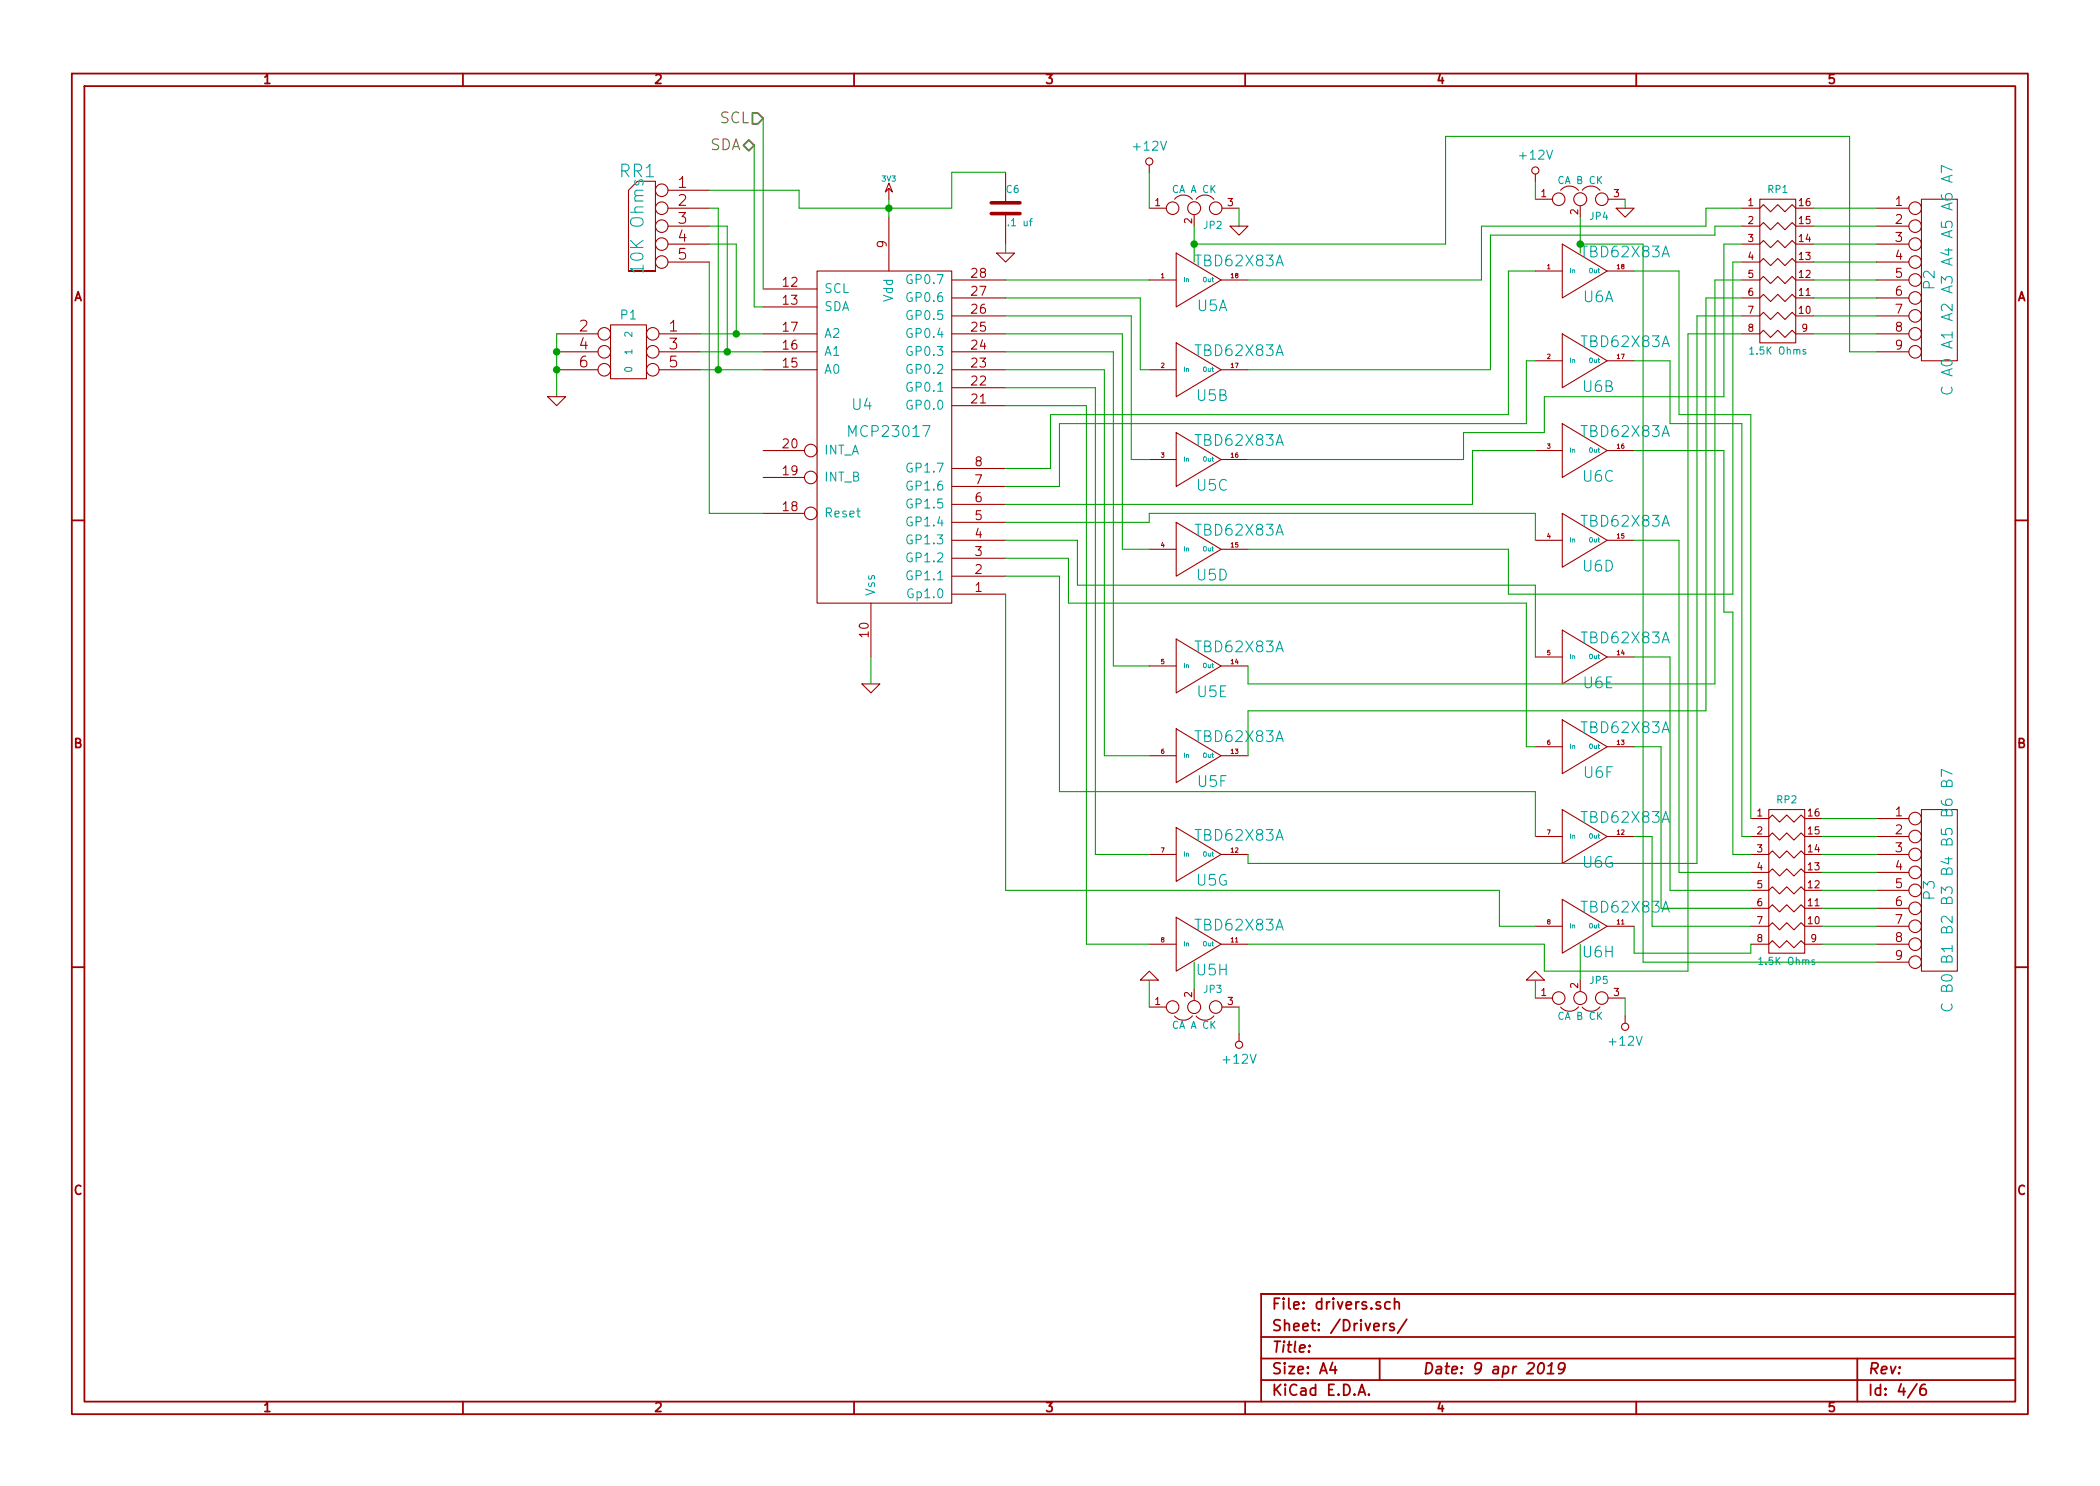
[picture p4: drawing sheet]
EESchema Schematic File Version 2
LIBS:power
LIBS:device
LIBS:transistors
LIBS:conn
LIBS:linear
LIBS:regul
LIBS:74xx
LIBS:cmos4000
LIBS:adc-dac
LIBS:memory
LIBS:xilinx
LIBS:special
LIBS:microcontrollers
LIBS:dsp
LIBS:microchip
LIBS:analog_switches
LIBS:motorola
LIBS:texas
LIBS:intel
LIBS:audio
LIBS:interface
LIBS:digital-audio
LIBS:philips
LIBS:display
LIBS:cypress
LIBS:siliconi
LIBS:opto
LIBS:atmel
LIBS:contrib
LIBS:valves
LIBS:esp32_devboards
LIBS:smalljumper
LIBS:sn65hvd233-ht
LIBS:lm2574n-5
LIBS:MCP23xxx
LIBS:tbd62x83a
LIBS:tc442x
LIBS:mct6h
LIBS:bridge
LIBS:ESP32-HalfSiding-cache
EELAYER 27 0
EELAYER END
$Descr A4 11693 8268
encoding utf-8
Sheet 4 6
Title ""
Date "9 apr 2019"
Rev ""
Comp ""
Comment1 ""
Comment2 ""
Comment3 ""
Comment4 ""
$EndDescr
$Comp
L MCP23017 U4
U 1 1
P 4950 2400
F 0 "U4" H 4800 2550 60  0000 C CNN
F 1 "MCP23017" H 4950 2400 60  0000 C CNN
F 2 "~" H 4950 2400 60  0000 C CNN
F 3 "~" H 4950 2400 60  0000 C CNN
	1    4950 2400
	1    0    0    -1  
$EndComp
$Comp
L TBD62X83A U5
U 1 1
P 6650 1550
F 0 "U5" H 6750 1400 60  0000 C CNN
F 1 "TBD62X83A" H 6900 1650 60  0000 C CNN
F 2 "" H 6650 1550 60  0000 C CNN
F 3 "" H 6650 1550 60  0000 C CNN
	1    6650 1550
	1    0    0    -1  
$EndComp
$Comp
L TBD62X83A U5
U 2 1
P 6650 2050
F 0 "U5" H 6750 1900 60  0000 C CNN
F 1 "TBD62X83A" H 6900 2150 60  0000 C CNN
F 2 "" H 6650 2050 60  0000 C CNN
F 3 "" H 6650 2050 60  0000 C CNN
	2    6650 2050
	1    0    0    -1  
$EndComp
$Comp
L TBD62X83A U5
U 3 1
P 6650 2550
F 0 "U5" H 6750 2400 60  0000 C CNN
F 1 "TBD62X83A" H 6900 2650 60  0000 C CNN
F 2 "" H 6650 2550 60  0000 C CNN
F 3 "" H 6650 2550 60  0000 C CNN
	3    6650 2550
	1    0    0    -1  
$EndComp
$Comp
L TBD62X83A U5
U 4 1
P 6650 3050
F 0 "U5" H 6750 2900 60  0000 C CNN
F 1 "TBD62X83A" H 6900 3150 60  0000 C CNN
F 2 "" H 6650 3050 60  0000 C CNN
F 3 "" H 6650 3050 60  0000 C CNN
	4    6650 3050
	1    0    0    -1  
$EndComp
$Comp
L TBD62X83A U5
U 5 1
P 6650 3700
F 0 "U5" H 6750 3550 60  0000 C CNN
F 1 "TBD62X83A" H 6900 3800 60  0000 C CNN
F 2 "" H 6650 3700 60  0000 C CNN
F 3 "" H 6650 3700 60  0000 C CNN
	5    6650 3700
	1    0    0    -1  
$EndComp
$Comp
L TBD62X83A U5
U 6 1
P 6650 4200
F 0 "U5" H 6750 4050 60  0000 C CNN
F 1 "TBD62X83A" H 6900 4300 60  0000 C CNN
F 2 "" H 6650 4200 60  0000 C CNN
F 3 "" H 6650 4200 60  0000 C CNN
	6    6650 4200
	1    0    0    -1  
$EndComp
$Comp
L TBD62X83A U5
U 7 1
P 6650 4750
F 0 "U5" H 6750 4600 60  0000 C CNN
F 1 "TBD62X83A" H 6900 4850 60  0000 C CNN
F 2 "" H 6650 4750 60  0000 C CNN
F 3 "" H 6650 4750 60  0000 C CNN
	7    6650 4750
	1    0    0    -1  
$EndComp
$Comp
L TBD62X83A U5
U 8 1
P 6650 5250
F 0 "U5" H 6750 5100 60  0000 C CNN
F 1 "TBD62X83A" H 6900 5350 60  0000 C CNN
F 2 "" H 6650 5250 60  0000 C CNN
F 3 "" H 6650 5250 60  0000 C CNN
	8    6650 5250
	1    0    0    -1  
$EndComp
$Comp
L TBD62X83A U6
U 1 1
P 8800 1500
F 0 "U6" H 8900 1350 60  0000 C CNN
F 1 "TBD62X83A" H 9050 1600 60  0000 C CNN
F 2 "" H 8800 1500 60  0000 C CNN
F 3 "" H 8800 1500 60  0000 C CNN
	1    8800 1500
	1    0    0    -1  
$EndComp
$Comp
L TBD62X83A U6
U 2 1
P 8800 2000
F 0 "U6" H 8900 1850 60  0000 C CNN
F 1 "TBD62X83A" H 9050 2100 60  0000 C CNN
F 2 "" H 8800 2000 60  0000 C CNN
F 3 "" H 8800 2000 60  0000 C CNN
	2    8800 2000
	1    0    0    -1  
$EndComp
$Comp
L TBD62X83A U6
U 3 1
P 8800 2500
F 0 "U6" H 8900 2350 60  0000 C CNN
F 1 "TBD62X83A" H 9050 2600 60  0000 C CNN
F 2 "" H 8800 2500 60  0000 C CNN
F 3 "" H 8800 2500 60  0000 C CNN
	3    8800 2500
	1    0    0    -1  
$EndComp
$Comp
L TBD62X83A U6
U 4 1
P 8800 3000
F 0 "U6" H 8900 2850 60  0000 C CNN
F 1 "TBD62X83A" H 9050 3100 60  0000 C CNN
F 2 "" H 8800 3000 60  0000 C CNN
F 3 "" H 8800 3000 60  0000 C CNN
	4    8800 3000
	1    0    0    -1  
$EndComp
$Comp
L TBD62X83A U6
U 5 1
P 8800 3650
F 0 "U6" H 8900 3500 60  0000 C CNN
F 1 "TBD62X83A" H 9050 3750 60  0000 C CNN
F 2 "" H 8800 3650 60  0000 C CNN
F 3 "" H 8800 3650 60  0000 C CNN
	5    8800 3650
	1    0    0    -1  
$EndComp
$Comp
L TBD62X83A U6
U 6 1
P 8800 4150
F 0 "U6" H 8900 4000 60  0000 C CNN
F 1 "TBD62X83A" H 9050 4250 60  0000 C CNN
F 2 "" H 8800 4150 60  0000 C CNN
F 3 "" H 8800 4150 60  0000 C CNN
	6    8800 4150
	1    0    0    -1  
$EndComp
$Comp
L TBD62X83A U6
U 7 1
P 8800 4650
F 0 "U6" H 8900 4500 60  0000 C CNN
F 1 "TBD62X83A" H 9050 4750 60  0000 C CNN
F 2 "" H 8800 4650 60  0000 C CNN
F 3 "" H 8800 4650 60  0000 C CNN
	7    8800 4650
	1    0    0    -1  
$EndComp
$Comp
L TBD62X83A U6
U 8 1
P 8800 5150
F 0 "U6" H 8900 5000 60  0000 C CNN
F 1 "TBD62X83A" H 9050 5250 60  0000 C CNN
F 2 "" H 8800 5150 60  0000 C CNN
F 3 "" H 8800 5150 60  0000 C CNN
	8    8800 5150
	1    0    0    -1  
$EndComp
$Comp
L JUMPER3 JP2
U 1 1
P 6650 1150
F 0 "JP2" H 6700 1050 40  0000 L CNN
F 1 "CA A CK" H 6650 1250 40  0000 C CNN
F 2 "~" H 6650 1150 60  0000 C CNN
F 3 "~" H 6650 1150 60  0000 C CNN
	1    6650 1150
	1    0    0    -1  
$EndComp
$Comp
L JUMPER3 JP3
U 1 1
P 6650 5600
F 0 "JP3" H 6700 5500 40  0000 L CNN
F 1 "CA A CK" H 6650 5700 40  0000 C CNN
F 2 "~" H 6650 5600 60  0000 C CNN
F 3 "~" H 6650 5600 60  0000 C CNN
	1    6650 5600
	1    0    0    1   
$EndComp
$Comp
L JUMPER3 JP4
U 1 1
P 8800 1100
F 0 "JP4" H 8850 1000 40  0000 L CNN
F 1 "CA B CK" H 8800 1200 40  0000 C CNN
F 2 "~" H 8800 1100 60  0000 C CNN
F 3 "~" H 8800 1100 60  0000 C CNN
	1    8800 1100
	1    0    0    -1  
$EndComp
$Comp
L JUMPER3 JP5
U 1 1
P 8800 5550
F 0 "JP5" H 8850 5450 40  0000 L CNN
F 1 "CA B CK" H 8800 5650 40  0000 C CNN
F 2 "~" H 8800 5550 60  0000 C CNN
F 3 "~" H 8800 5550 60  0000 C CNN
	1    8800 5550
	1    0    0    1   
$EndComp
$Comp
L R_PACK8 RP1
U 1 1
P 9900 1500
F 0 "RP1" H 9900 1950 40  0000 C CNN
F 1 "1.5K Ohms" H 9900 1050 40  0000 C CNN
F 2 "~" H 9900 1500 60  0000 C CNN
F 3 "~" H 9900 1500 60  0000 C CNN
	1    9900 1500
	1    0    0    -1  
$EndComp
$Comp
L R_PACK8 RP2
U 1 1
P 9950 4900
F 0 "RP2" H 9950 5350 40  0000 C CNN
F 1 "1.5K Ohms" H 9950 4450 40  0000 C CNN
F 2 "~" H 9950 4900 60  0000 C CNN
F 3 "~" H 9950 4900 60  0000 C CNN
	1    9950 4900
	1    0    0    -1  
$EndComp
$Comp
L CONN_9 P2
U 1 1
P 10800 1550
F 0 "P2" V 10750 1550 60  0000 C CNN
F 1 "C A0 A1 A2 A3 A4 A5 A6 A7" V 10850 1550 60  0000 C CNN
F 2 "" H 10800 1550 60  0000 C CNN
F 3 "" H 10800 1550 60  0000 C CNN
	1    10800 1550
	1    0    0    -1  
$EndComp
$Comp
L CONN_9 P3
U 1 1
P 10800 4950
F 0 "P3" V 10750 4950 60  0000 C CNN
F 1 "C B0 B1 B2 B3 B4 B5 B6 B7" V 10850 4950 60  0000 C CNN
F 2 "" H 10800 4950 60  0000 C CNN
F 3 "" H 10800 4950 60  0000 C CNN
	1    10800 4950
	1    0    0    -1  
$EndComp
Wire Wire Line
	5600 1550 6400 1550
Wire Wire Line
	5600 1650 6350 1650
Wire Wire Line
	6350 1650 6350 2050
Wire Wire Line
	6350 2050 6400 2050
Wire Wire Line
	5600 1750 6300 1750
Wire Wire Line
	6300 1750 6300 2550
Wire Wire Line
	6300 2550 6400 2550
Wire Wire Line
	5600 1850 6250 1850
Wire Wire Line
	6250 1850 6250 3050
Wire Wire Line
	6250 3050 6400 3050
Wire Wire Line
	5600 1950 6200 1950
Wire Wire Line
	6200 1950 6200 3700
Wire Wire Line
	6200 3700 6400 3700
Wire Wire Line
	5600 2050 6150 2050
Wire Wire Line
	6150 2050 6150 4200
Wire Wire Line
	6150 4200 6400 4200
Wire Wire Line
	5600 2150 6100 2150
Wire Wire Line
	6100 2150 6100 4750
Wire Wire Line
	6100 4750 6400 4750
Wire Wire Line
	6400 5250 6050 5250
Wire Wire Line
	6050 5250 6050 2250
Wire Wire Line
	6050 2250 5600 2250
Wire Wire Line
	5600 2600 5850 2600
Wire Wire Line
	5850 2600 5850 2300
Wire Wire Line
	5850 2300 8400 2300
Wire Wire Line
	8400 2300 8400 1500
Wire Wire Line
	8400 1500 8550 1500
Wire Wire Line
	5600 2700 5900 2700
Wire Wire Line
	5900 2700 5900 2350
Wire Wire Line
	5900 2350 8500 2350
Wire Wire Line
	8500 2350 8500 2000
Wire Wire Line
	8500 2000 8550 2000
Wire Wire Line
	5600 2800 8200 2800
Wire Wire Line
	8200 2800 8200 2500
Wire Wire Line
	8200 2500 8550 2500
Wire Wire Line
	5600 2900 6400 2900
Wire Wire Line
	6400 2900 6400 2850
Wire Wire Line
	6400 2850 8550 2850
Wire Wire Line
	8550 2850 8550 3000
Wire Wire Line
	5600 3000 6000 3000
Wire Wire Line
	6000 3000 6000 3250
Wire Wire Line
	6000 3250 8550 3250
Wire Wire Line
	8550 3250 8550 3650
Wire Wire Line
	5600 3100 5950 3100
Wire Wire Line
	5950 3100 5950 3350
Wire Wire Line
	5950 3350 8500 3350
Wire Wire Line
	8500 3350 8500 4150
Wire Wire Line
	8500 4150 8550 4150
Wire Wire Line
	5600 3200 5900 3200
Wire Wire Line
	5900 3200 5900 4400
Wire Wire Line
	5900 4400 8550 4400
Wire Wire Line
	8550 4400 8550 4650
Wire Wire Line
	5600 3300 5600 4950
Wire Wire Line
	5600 4950 8350 4950
Wire Wire Line
	8350 4950 8350 5150
Wire Wire Line
	8350 5150 8550 5150
Wire Wire Line
	6950 1550 8250 1550
Wire Wire Line
	8250 1550 8250 1250
Wire Wire Line
	8250 1250 9500 1250
Wire Wire Line
	9500 1250 9500 1150
Wire Wire Line
	9500 1150 9700 1150
Wire Wire Line
	6950 2050 8300 2050
Wire Wire Line
	8300 2050 8300 1300
Wire Wire Line
	8300 1300 9550 1300
Wire Wire Line
	9550 1300 9550 1250
Wire Wire Line
	9550 1250 9700 1250
Wire Wire Line
	6950 2550 8150 2550
Wire Wire Line
	8150 2550 8150 2400
Wire Wire Line
	8150 2400 8600 2400
Wire Wire Line
	8600 2400 8600 2200
Wire Wire Line
	8600 2200 9600 2200
Wire Wire Line
	9600 2200 9600 1350
Wire Wire Line
	9600 1350 9700 1350
Wire Wire Line
	6950 3050 8400 3050
Wire Wire Line
	8400 3050 8400 3300
Wire Wire Line
	8400 3300 9650 3300
Wire Wire Line
	9650 3300 9650 1450
Wire Wire Line
	9650 1450 9700 1450
Wire Wire Line
	9700 1550 9550 1550
Wire Wire Line
	9550 1550 9550 3800
Wire Wire Line
	9550 3800 6950 3800
Wire Wire Line
	6950 3800 6950 3700
Wire Wire Line
	6950 3950 6950 4200
Wire Wire Line
	6950 3950 9500 3950
Wire Wire Line
	9500 3950 9500 1650
Wire Wire Line
	9500 1650 9700 1650
Wire Wire Line
	9700 1750 9450 1750
Wire Wire Line
	9450 1750 9450 4800
Wire Wire Line
	9450 4800 6950 4800
Wire Wire Line
	6950 4800 6950 4750
Wire Wire Line
	6950 5250 8600 5250
Wire Wire Line
	9400 1850 9400 5400
Wire Wire Line
	9400 1850 9700 1850
Wire Wire Line
	10100 1150 10450 1150
Wire Wire Line
	10450 1250 10100 1250
Wire Wire Line
	10100 1350 10450 1350
Wire Wire Line
	10450 1450 10100 1450
Wire Wire Line
	10450 1550 10100 1550
Wire Wire Line
	10100 1650 10450 1650
Wire Wire Line
	10450 1750 10100 1750
Wire Wire Line
	10100 1850 10450 1850
Wire Wire Line
	10450 5250 10150 5250
Wire Wire Line
	10450 5150 10150 5150
Wire Wire Line
	10150 5050 10450 5050
Wire Wire Line
	10450 4950 10150 4950
Wire Wire Line
	10150 4850 10450 4850
Wire Wire Line
	10450 4750 10150 4750
Wire Wire Line
	10150 4650 10450 4650
Wire Wire Line
	10450 4550 10150 4550
Wire Wire Line
	9750 4550 9750 2300
Wire Wire Line
	9750 2300 9350 2300
Wire Wire Line
	9350 2300 9350 1500
Wire Wire Line
	9350 1500 9100 1500
Wire Wire Line
	9100 2000 9300 2000
Wire Wire Line
	9300 2000 9300 2350
Wire Wire Line
	9300 2350 9700 2350
Wire Wire Line
	9700 2350 9700 4650
Wire Wire Line
	9700 4650 9750 4650
Wire Wire Line
	9750 4750 9650 4750
Wire Wire Line
	9650 4750 9650 3400
Wire Wire Line
	9650 3400 9600 3400
Wire Wire Line
	9600 3400 9600 2500
Wire Wire Line
	9600 2500 9100 2500
Wire Wire Line
	9100 3000 9350 3000
Wire Wire Line
	9350 3000 9350 4850
Wire Wire Line
	9350 4850 9750 4850
Wire Wire Line
	9750 4950 9300 4950
Wire Wire Line
	9300 4950 9300 3650
Wire Wire Line
	9300 3650 9100 3650
Wire Wire Line
	9100 4150 9250 4150
Wire Wire Line
	9250 4150 9250 5050
Wire Wire Line
	9250 5050 9750 5050
Wire Wire Line
	9750 5150 9200 5150
Wire Wire Line
	9200 5150 9200 4650
Wire Wire Line
	9200 4650 9100 4650
Wire Wire Line
	9100 5150 9100 5300
Wire Wire Line
	9100 5300 9750 5300
Wire Wire Line
	9750 5300 9750 5250
$Comp
L GND #PWR021
U 1 1
P 9050 1150
F 0 "#PWR021" H 9050 1150 30  0001 C CNN
F 1 "GND" H 9050 1080 30  0001 C CNN
F 2 "" H 9050 1150 60  0000 C CNN
F 3 "" H 9050 1150 60  0000 C CNN
	1    9050 1150
	1    0    0    -1  
$EndComp
Wire Wire Line
	9050 1100 9050 1150
Wire Wire Line
	8550 1100 8550 1000
$Comp
L GND #PWR022
U 1 1
P 8550 5450
F 0 "#PWR022" H 8550 5450 30  0001 C CNN
F 1 "GND" H 8550 5380 30  0001 C CNN
F 2 "" H 8550 5450 60  0000 C CNN
F 3 "" H 8550 5450 60  0000 C CNN
	1    8550 5450
	-1   0    0    1   
$EndComp
Wire Wire Line
	9050 5550 9050 5650
Wire Wire Line
	8550 5550 8550 5450
$Comp
L 3V3 #PWR023
U 1 1
P 4950 1100
F 0 "#PWR023" H 4950 1060 30  0001 C CNN
F 1 "3V3" H 4950 1210 30  0000 C CNN
F 2 "" H 4950 1100 60  0000 C CNN
F 3 "" H 4950 1100 60  0000 C CNN
	1    4950 1100
	1    0    0    -1  
$EndComp
$Comp
L GND #PWR024
U 1 1
P 4850 3800
F 0 "#PWR024" H 4850 3800 30  0001 C CNN
F 1 "GND" H 4850 3730 30  0001 C CNN
F 2 "" H 4850 3800 60  0000 C CNN
F 3 "" H 4850 3800 60  0000 C CNN
	1    4850 3800
	1    0    0    -1  
$EndComp
Wire Wire Line
	4850 3650 4850 3800
Wire Wire Line
	4950 1100 4950 1200
Wire Wire Line
	4250 650  4250 1600
Wire Wire Line
	4200 800  4200 1700
Wire Wire Line
	4200 1700 4250 1700
$Comp
L CONN_3X2 P1
U 1 1
P 3500 2000
F 0 "P1" H 3500 2250 50  0000 C CNN
F 1 "0  1  2" V 3500 2050 40  0000 C CNN
F 2 "" H 3500 2000 60  0000 C CNN
F 3 "" H 3500 2000 60  0000 C CNN
	1    3500 2000
	-1   0    0    -1  
$EndComp
Wire Wire Line
	3100 1850 3100 2200
Connection ~ 3100 1950
$Comp
L RR4 RR1
U 1 1
P 3600 1250
F 0 "RR1" H 3650 1550 70  0000 C CNN
F 1 "10K Ohms" V 3650 1250 70  0000 C CNN
F 2 "~" H 3600 1000 60  0000 C CNN
F 3 "~" H 3600 1000 60  0000 C CNN
	1    3600 1250
	-1   0    0    -1  
$EndComp
Wire Wire Line
	3950 1450 3950 2850
Wire Wire Line
	3950 2850 4250 2850
Wire Wire Line
	3900 2050 4250 2050
Wire Wire Line
	3900 1950 4250 1950
Wire Wire Line
	3900 1850 4250 1850
Wire Wire Line
	3950 1250 4050 1250
Wire Wire Line
	4050 1250 4050 1950
Connection ~ 4050 1950
Wire Wire Line
	3950 1050 4450 1050
Wire Wire Line
	4450 1050 4450 1150
Wire Wire Line
	4450 1150 5300 1150
Connection ~ 4950 1150
$Comp
L C C6
U 1 1
P 5600 1150
F 0 "C6" H 5600 1250 40  0000 L CNN
F 1 ".1 uf" H 5606 1065 40  0000 L CNN
F 2 "~" H 5638 1000 30  0000 C CNN
F 3 "~" H 5600 1150 60  0000 C CNN
	1    5600 1150
	1    0    0    -1  
$EndComp
Wire Wire Line
	5300 1150 5300 950 
Wire Wire Line
	5300 950  5600 950 
$Comp
L GND #PWR025
U 1 1
P 5600 1400
F 0 "#PWR025" H 5600 1400 30  0001 C CNN
F 1 "GND" H 5600 1330 30  0001 C CNN
F 2 "" H 5600 1400 60  0000 C CNN
F 3 "" H 5600 1400 60  0000 C CNN
	1    5600 1400
	1    0    0    -1  
$EndComp
Wire Wire Line
	5600 1350 5600 1400
$Comp
L GND #PWR026
U 1 1
P 6900 1250
F 0 "#PWR026" H 6900 1250 30  0001 C CNN
F 1 "GND" H 6900 1180 30  0001 C CNN
F 2 "" H 6900 1250 60  0000 C CNN
F 3 "" H 6900 1250 60  0000 C CNN
	1    6900 1250
	1    0    0    -1  
$EndComp
Wire Wire Line
	6900 1150 6900 1250
Wire Wire Line
	6400 950  6400 1150
$Comp
L GND #PWR027
U 1 1
P 6400 5450
F 0 "#PWR027" H 6400 5450 30  0001 C CNN
F 1 "GND" H 6400 5380 30  0001 C CNN
F 2 "" H 6400 5450 60  0000 C CNN
F 3 "" H 6400 5450 60  0000 C CNN
	1    6400 5450
	-1   0    0    1   
$EndComp
Wire Wire Line
	6900 5600 6900 5750
Wire Wire Line
	6400 5450 6400 5600
Wire Wire Line
	8600 5250 8600 5400
Wire Wire Line
	8600 5400 9400 5400
Wire Wire Line
	6650 1250 6650 1450
Wire Wire Line
	6650 5350 6650 5500
Wire Wire Line
	8800 5250 8800 5450
Wire Wire Line
	8800 1200 8800 1400
Wire Wire Line
	6650 1350 8050 1350
Wire Wire Line
	8050 1350 8050 750 
Wire Wire Line
	8050 750  10300 750 
Wire Wire Line
	10300 750  10300 1950
Wire Wire Line
	10300 1950 10450 1950
Connection ~ 6650 1350
Wire Wire Line
	8800 1350 9150 1350
Wire Wire Line
	9150 1350 9150 5350
Wire Wire Line
	9150 5350 10450 5350
Connection ~ 8800 1350
Text HLabel 4200 800  0    60   BiDi ~ 0
SDA
Text HLabel 4250 650  0    60   Input ~ 0
SCL
$Comp
L +12V #PWR028
U 1 1
P 6400 950
F 0 "#PWR028" H 6400 800 50  0001 C CNN
F 1 "+12V" H 6400 1090 50  0000 C CNN
F 2 "~" H 6400 950 60  0000 C CNN
F 3 "~" H 6400 950 60  0000 C CNN
	1    6400 950 
	1    0    0    -1  
$EndComp
$Comp
L +12V #PWR029
U 1 1
P 8550 1000
F 0 "#PWR029" H 8550 850 50  0001 C CNN
F 1 "+12V" H 8550 1140 50  0000 C CNN
F 2 "~" H 8550 1000 60  0000 C CNN
F 3 "~" H 8550 1000 60  0000 C CNN
	1    8550 1000
	1    0    0    -1  
$EndComp
$Comp
L +12V #PWR030
U 1 1
P 6900 5750
F 0 "#PWR030" H 6900 5600 50  0001 C CNN
F 1 "+12V" H 6900 5890 50  0000 C CNN
F 2 "~" H 6900 5750 60  0000 C CNN
F 3 "~" H 6900 5750 60  0000 C CNN
	1    6900 5750
	-1   0    0    1   
$EndComp
$Comp
L +12V #PWR031
U 1 1
P 9050 5650
F 0 "#PWR031" H 9050 5500 50  0001 C CNN
F 1 "+12V" H 9050 5790 50  0000 C CNN
F 2 "~" H 9050 5650 60  0000 C CNN
F 3 "~" H 9050 5650 60  0000 C CNN
	1    9050 5650
	-1   0    0    1   
$EndComp
$Comp
L GND #PWR032
U 1 1
P 3100 2200
F 0 "#PWR032" H 3100 2200 30  0001 C CNN
F 1 "GND" H 3100 2130 30  0001 C CNN
F 2 "" H 3100 2200 60  0000 C CNN
F 3 "" H 3100 2200 60  0000 C CNN
	1    3100 2200
	1    0    0    -1  
$EndComp
Connection ~ 3100 2050
Wire Wire Line
	3950 1350 4100 1350
Wire Wire Line
	4100 1350 4100 1850
Connection ~ 4100 1850
Wire Wire Line
	3950 1150 4000 1150
Wire Wire Line
	4000 1150 4000 2050
Connection ~ 4000 2050
$EndSCHEMATC
